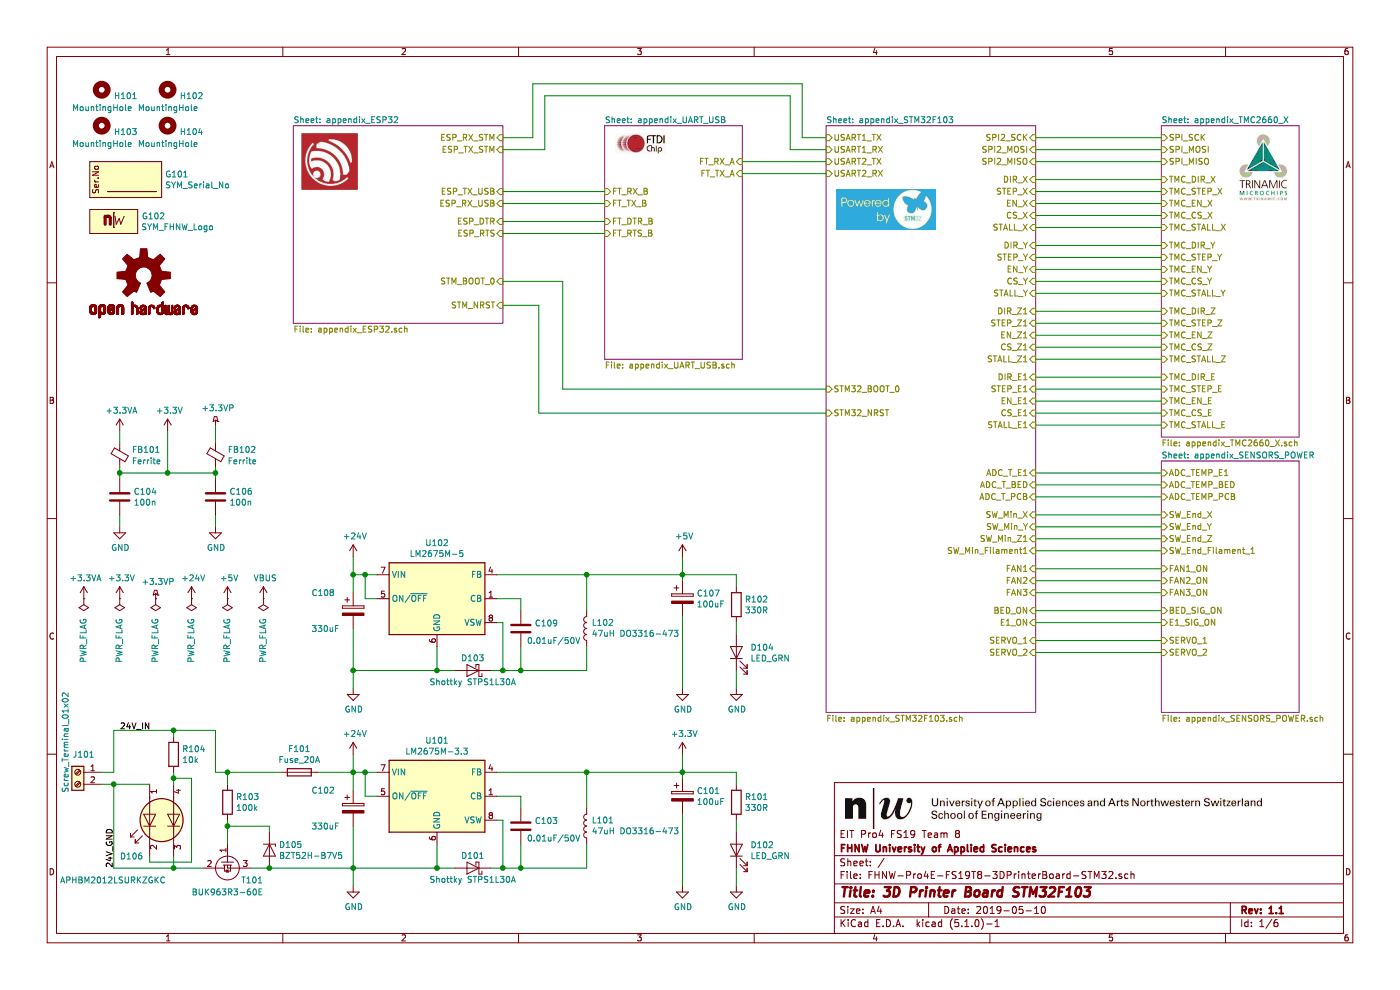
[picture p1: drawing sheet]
EESchema Schematic File Version 4
LIBS:FHNW-Pro4E-FS19T8-3DPrinterBoard-STM32-cache
EELAYER 29 0
EELAYER END
$Descr A4 11693 8268
encoding utf-8
Sheet 1 6
Title "3D Printer Board STM32F103"
Date "2019-05-10"
Rev "1.1"
Comp "FHNW University of Applied Sciences"
Comment1 "EIT Pro4 FS19 Team 8"
Comment2 ""
Comment3 ""
Comment4 ""
$EndDescr
$Sheet
S 6900 1050 1750 4900
U 5CA3954A
F0 "appendix_STM32F103" 50
F1 "appendix_STM32F103.sch" 50
F2 "USART2_RX" I L 6900 1450 50 
F3 "USART2_TX" I L 6900 1350 50 
F4 "USART1_RX" I L 6900 1250 50 
F5 "USART1_TX" I L 6900 1150 50 
F6 "SPI2_SCK" I R 8650 1150 50 
F7 "SPI2_MOSI" I R 8650 1250 50 
F8 "SPI2_MISO" I R 8650 1350 50 
F9 "DIR_X" I R 8650 1500 50 
F10 "STEP_X" I R 8650 1600 50 
F11 "EN_X" I R 8650 1700 50 
F12 "CS_X" I R 8650 1800 50 
F13 "STALL_X" I R 8650 1900 50 
F14 "DIR_Y" I R 8650 2050 50 
F15 "STEP_Y" I R 8650 2150 50 
F16 "EN_Y" I R 8650 2250 50 
F17 "CS_Y" I R 8650 2350 50 
F18 "STALL_Y" I R 8650 2450 50 
F19 "DIR_Z1" I R 8650 2600 50 
F20 "STEP_Z1" I R 8650 2700 50 
F21 "EN_Z1" I R 8650 2800 50 
F22 "CS_Z1" I R 8650 2900 50 
F23 "STALL_Z1" I R 8650 3000 50 
F24 "DIR_E1" I R 8650 3150 50 
F25 "STEP_E1" I R 8650 3250 50 
F26 "EN_E1" I R 8650 3350 50 
F27 "CS_E1" I R 8650 3450 50 
F28 "STALL_E1" I R 8650 3550 50 
F29 "ADC_T_E1" I R 8650 3950 50 
F30 "ADC_T_BED" I R 8650 4050 50 
F31 "BED_ON" I R 8650 5100 50 
F32 "E1_ON" I R 8650 5200 50 
F33 "FAN1" I R 8650 4750 50 
F34 "FAN2" I R 8650 4850 50 
F35 "FAN3" I R 8650 4950 50 
F36 "ADC_T_PCB" I R 8650 4150 50 
F37 "SW_Min_X" I R 8650 4300 50 
F38 "SW_Min_Y" I R 8650 4400 50 
F39 "SW_Min_Z1" I R 8650 4500 50 
F40 "SW_Min_Filament1" I R 8650 4600 50 
F41 "STM32_BOOT_0" I L 6900 3250 50 
F42 "STM32_NRST" I L 6900 3450 50 
F43 "SERVO_1" I R 8650 5350 50 
F44 "SERVO_2" I R 8650 5450 50 
$EndSheet
$Sheet
S 2450 1050 1750 1650
U 5CA395A8
F0 "appendix_ESP32" 50
F1 "appendix_ESP32.sch" 50
F2 "ESP_TX_STM" I R 4200 1250 50 
F3 "ESP_RX_STM" I R 4200 1150 50 
F4 "ESP_DTR" I R 4200 1850 50 
F5 "ESP_RTS" I R 4200 1950 50 
F6 "ESP_RX_USB" I R 4200 1700 50 
F7 "ESP_TX_USB" I R 4200 1600 50 
F8 "STM_BOOT_0" I R 4200 2350 50 
F9 "STM_NRST" I R 4200 2550 50 
$EndSheet
$Sheet
S 9700 1050 1150 2600
U 5CA3FF44
F0 "appendix_TMC2660_X" 50
F1 "appendix_TMC2660_X.sch" 50
F2 "SPI_MISO" I L 9700 1350 50 
F3 "SPI_MOSI" I L 9700 1250 50 
F4 "SPI_SCK" I L 9700 1150 50 
F5 "TMC_DIR_X" I L 9700 1500 50 
F6 "TMC_STEP_X" I L 9700 1600 50 
F7 "TMC_EN_X" I L 9700 1700 50 
F8 "TMC_CS_X" I L 9700 1800 50 
F9 "TMC_STALL_X" I L 9700 1900 50 
F10 "TMC_DIR_Y" I L 9700 2050 50 
F11 "TMC_STEP_Y" I L 9700 2150 50 
F12 "TMC_EN_Y" I L 9700 2250 50 
F13 "TMC_CS_Y" I L 9700 2350 50 
F14 "TMC_STALL_Y" I L 9700 2450 50 
F15 "TMC_DIR_Z" I L 9700 2600 50 
F16 "TMC_STEP_Z" I L 9700 2700 50 
F17 "TMC_EN_Z" I L 9700 2800 50 
F18 "TMC_CS_Z" I L 9700 2900 50 
F19 "TMC_STALL_Z" I L 9700 3000 50 
F20 "TMC_DIR_E" I L 9700 3150 50 
F21 "TMC_STEP_E" I L 9700 3250 50 
F22 "TMC_EN_E" I L 9700 3350 50 
F23 "TMC_CS_E" I L 9700 3450 50 
F24 "TMC_STALL_E" I L 9700 3550 50 
$EndSheet
Wire Wire Line
	3800 7250 3650 7250
$Comp
L Device:D_Schottky D101
U 1 1
P 3950 7250
F 0 "D101" H 3950 7150 50  0000 C CNN
F 1 "Shottky STPS1L30A" H 3950 7350 50  0000 C CNN
F 2 "Diodes_SMD:D_SMB" H 3950 7250 50  0001 C CNN
F 3 "~" H 3950 7250 50  0001 C CNN
	1    3950 7250
	-1   0    0    1   
$EndComp
$Comp
L power:+3.3V #PWR0101
U 1 1
P 5700 6300
F 0 "#PWR0101" H 5700 6150 50  0001 C CNN
F 1 "+3.3V" H 5715 6473 50  0000 C CNN
F 2 "" H 5700 6300 50  0001 C CNN
F 3 "" H 5700 6300 50  0001 C CNN
	1    5700 6300
	1    0    0    -1  
$EndComp
Wire Wire Line
	3650 7050 3650 7250
$Comp
L power:GND #PWR0102
U 1 1
P 5700 7400
F 0 "#PWR0102" H 5700 7150 50  0001 C CNN
F 1 "GND" H 5705 7227 50  0000 C CNN
F 2 "" H 5700 7400 50  0001 C CNN
F 3 "" H 5700 7400 50  0001 C CNN
	1    5700 7400
	1    0    0    -1  
$EndComp
$Comp
L power:GND #PWR0104
U 1 1
P 2950 7400
F 0 "#PWR0104" H 2950 7150 50  0001 C CNN
F 1 "GND" H 2955 7227 50  0000 C CNN
F 2 "" H 2950 7400 50  0001 C CNN
F 3 "" H 2950 7400 50  0001 C CNN
	1    2950 7400
	1    0    0    -1  
$EndComp
$Comp
L Device:CP C101
U 1 1
P 5700 6650
F 0 "C101" H 5818 6696 50  0000 L CNN
F 1 "100uF" H 5818 6605 50  0000 L CNN
F 2 "Capacitors_SMD:C_1812" H 5738 6500 50  0001 C CNN
F 3 "~" H 5700 6650 50  0001 C CNN
	1    5700 6650
	1    0    0    -1  
$EndComp
$Comp
L Device:L L101
U 1 1
P 4900 6900
F 0 "L101" H 4859 6854 50  0000 R CNN
F 1 "47uH DO3316-473" H 4859 6945 50  0000 R CNN
F 2 "Inductors_SMD:L_Fastron_PISN_Handsoldering" H 4900 6900 50  0001 C CNN
F 3 "~" H 4900 6900 50  0001 C CNN
	1    4900 6900
	-1   0    0    1   
$EndComp
$Comp
L Device:CP C102
U 1 1
P 2950 6750
F 0 "C102" H 2600 6900 50  0000 L CNN
F 1 "330uF" H 2600 6600 50  0000 L CNN
F 2 "Capacitors_SMD:C_1812" H 2988 6600 50  0001 C CNN
F 3 "~" H 2950 6750 50  0001 C CNN
	1    2950 6750
	1    0    0    -1  
$EndComp
$Comp
L Device:C C103
U 1 1
P 4350 6900
F 0 "C103" H 4465 6946 50  0000 L CNN
F 1 "0.01uF/50V" H 4400 6800 50  0000 L CNN
F 2 "Capacitors_SMD:C_0603" H 4388 6750 50  0001 C CNN
F 3 "~" H 4350 6900 50  0001 C CNN
	1    4350 6900
	1    0    0    -1  
$EndComp
Wire Wire Line
	2950 6300 2950 6450
Wire Wire Line
	2950 6900 2950 7250
Wire Wire Line
	3150 6450 3050 6450
Connection ~ 2950 6450
Wire Wire Line
	2950 6450 2950 6600
Connection ~ 3650 7250
Connection ~ 2950 7250
Wire Wire Line
	2950 7250 2950 7400
Wire Wire Line
	4100 7250 4200 7250
Wire Wire Line
	4150 6850 4200 6850
Wire Wire Line
	4200 6850 4200 7250
Connection ~ 4200 7250
Wire Wire Line
	4200 7250 4350 7250
Wire Wire Line
	4350 6750 4350 6650
Wire Wire Line
	4350 6650 4150 6650
Wire Wire Line
	4350 7050 4350 7250
Connection ~ 4350 7250
Wire Wire Line
	4350 7250 4900 7250
Wire Wire Line
	4900 7050 4900 7250
Wire Wire Line
	4900 6750 4900 6450
Wire Wire Line
	4900 6450 4150 6450
Wire Wire Line
	5700 6500 5700 6450
Wire Wire Line
	4900 6450 5700 6450
Connection ~ 4900 6450
Connection ~ 5700 6450
Wire Wire Line
	5700 6450 5700 6300
Wire Wire Line
	5700 6800 5700 7400
$Comp
L power:+24V #PWR?
U 1 1
P 2950 6300
AR Path="/5CA3FF44/5CD67EF2" Ref="#PWR?"  Part="1" 
AR Path="/5CD67EF2" Ref="#PWR0103"  Part="1" 
F 0 "#PWR0103" H 2950 6150 50  0001 C CNN
F 1 "+24V" H 2965 6473 50  0000 C CNN
F 2 "" H 2950 6300 50  0001 C CNN
F 3 "" H 2950 6300 50  0001 C CNN
	1    2950 6300
	1    0    0    -1  
$EndComp
$Comp
L Connector:Screw_Terminal_01x02 J101
U 1 1
P 650 6450
F 0 "J101" H 600 6600 50  0000 C CNN
F 1 "Screw_Terminal_01x02" V 750 6700 50  0000 C CNN
F 2 "Connectors_Terminal_Blocks:TerminalBlock_Altech_AK300-2_P5.00mm" H 650 6450 50  0001 C CNN
F 3 "~" H 650 6450 50  0001 C CNN
	1    650  6450
	-1   0    0    -1  
$EndComp
Wire Wire Line
	2650 6450 2950 6450
$Comp
L Regulator_Switching:LM2675M-3.3 U101
U 1 1
P 3650 6650
F 0 "U101" H 3650 7117 50  0000 C CNN
F 1 "LM2675M-3.3" H 3650 7026 50  0000 C CNN
F 2 "Package_SO:SOIC-8_3.9x4.9mm_P1.27mm" H 3700 6300 50  0001 L CIN
F 3 "http://www.ti.com/lit/ds/symlink/lm2675.pdf" H 3650 6650 50  0001 C CNN
	1    3650 6650
	1    0    0    -1  
$EndComp
Wire Wire Line
	2950 7250 3650 7250
$Comp
L Device:R R101
U 1 1
P 6150 6700
F 0 "R101" H 6220 6746 50  0000 L CNN
F 1 "330R" H 6220 6655 50  0000 L CNN
F 2 "Resistors_SMD:R_0603" V 6080 6700 50  0001 C CNN
F 3 "~" H 6150 6700 50  0001 C CNN
	1    6150 6700
	1    0    0    -1  
$EndComp
$Comp
L Device:LED D102
U 1 1
P 6150 7100
F 0 "D102" V 6189 6983 50  0000 R CNN
F 1 "LED_GRN" V 6098 6983 50  0000 R CNN
F 2 "LED_SMD:LED_0805_2012Metric" H 6150 7100 50  0001 C CNN
F 3 "~" H 6150 7100 50  0001 C CNN
	1    6150 7100
	0    -1   -1   0   
$EndComp
Wire Wire Line
	5700 6450 6150 6450
$Comp
L power:GND #PWR0141
U 1 1
P 6150 7400
F 0 "#PWR0141" H 6150 7150 50  0001 C CNN
F 1 "GND" H 6155 7227 50  0000 C CNN
F 2 "" H 6150 7400 50  0001 C CNN
F 3 "" H 6150 7400 50  0001 C CNN
	1    6150 7400
	1    0    0    -1  
$EndComp
Wire Wire Line
	6150 6450 6150 6550
Wire Wire Line
	6150 6850 6150 6950
Wire Wire Line
	6150 7250 6150 7400
$Comp
L power:+3.3VP #PWR0121
U 1 1
P 1800 3550
F 0 "#PWR0121" H 1950 3500 50  0001 C CNN
F 1 "+3.3VP" H 1820 3693 50  0000 C CNN
F 2 "" H 1800 3550 50  0001 C CNN
F 3 "" H 1800 3550 50  0001 C CNN
	1    1800 3550
	1    0    0    -1  
$EndComp
$Comp
L power:+3.3V #PWR0124
U 1 1
P 1400 3600
F 0 "#PWR0124" H 1400 3450 50  0001 C CNN
F 1 "+3.3V" H 1415 3773 50  0000 C CNN
F 2 "" H 1400 3600 50  0001 C CNN
F 3 "" H 1400 3600 50  0001 C CNN
	1    1400 3600
	1    0    0    -1  
$EndComp
$Comp
L power:+3.3VA #PWR0122
U 1 1
P 1000 3600
F 0 "#PWR0122" H 1000 3450 50  0001 C CNN
F 1 "+3.3VA" H 1015 3773 50  0000 C CNN
F 2 "" H 1000 3600 50  0001 C CNN
F 3 "" H 1000 3600 50  0001 C CNN
	1    1000 3600
	1    0    0    -1  
$EndComp
$Comp
L Device:Ferrite_Bead_Small FB?
U 1 1
P 1000 3800
AR Path="/5CA3954A/5CC0148F" Ref="FB?"  Part="1" 
AR Path="/5CC0148F" Ref="FB101"  Part="1" 
F 0 "FB101" H 1100 3846 50  0000 L CNN
F 1 "Ferrite" H 1100 3750 50  0000 L CNN
F 2 "Resistors_SMD:R_0805_HandSoldering" V 930 3800 50  0001 C CNN
F 3 "~" H 1000 3800 50  0001 C CNN
	1    1000 3800
	1    0    0    -1  
$EndComp
$Comp
L power:GND #PWR0125
U 1 1
P 1000 4400
F 0 "#PWR0125" H 1000 4150 50  0001 C CNN
F 1 "GND" H 1005 4227 50  0000 C CNN
F 2 "" H 1000 4400 50  0001 C CNN
F 3 "" H 1000 4400 50  0001 C CNN
	1    1000 4400
	1    0    0    -1  
$EndComp
Wire Wire Line
	1000 4400 1000 4300
Wire Wire Line
	1400 3950 1000 3950
Connection ~ 1400 3950
Wire Wire Line
	1000 3950 1000 4000
$Comp
L Device:Ferrite_Bead_Small FB?
U 1 1
P 1800 3800
AR Path="/5CA3954A/5CC0728E" Ref="FB?"  Part="1" 
AR Path="/5CC0728E" Ref="FB102"  Part="1" 
F 0 "FB102" H 1900 3846 50  0000 L CNN
F 1 "Ferrite" H 1900 3750 50  0000 L CNN
F 2 "Resistors_SMD:R_0805_HandSoldering" V 1730 3800 50  0001 C CNN
F 3 "~" H 1800 3800 50  0001 C CNN
	1    1800 3800
	1    0    0    -1  
$EndComp
Wire Wire Line
	1800 3700 1800 3550
Wire Wire Line
	1800 3900 1800 3950
Wire Wire Line
	1800 3950 1400 3950
$Comp
L Device:C C106
U 1 1
P 1800 4150
F 0 "C106" H 1915 4196 50  0000 L CNN
F 1 "100n" H 1915 4105 50  0000 L CNN
F 2 "Capacitors_SMD:C_0603" H 1838 4000 50  0001 C CNN
F 3 "~" H 1800 4150 50  0001 C CNN
	1    1800 4150
	1    0    0    -1  
$EndComp
$Comp
L power:GND #PWR0127
U 1 1
P 1800 4400
F 0 "#PWR0127" H 1800 4150 50  0001 C CNN
F 1 "GND" H 1805 4227 50  0000 C CNN
F 2 "" H 1800 4400 50  0001 C CNN
F 3 "" H 1800 4400 50  0001 C CNN
	1    1800 4400
	1    0    0    -1  
$EndComp
Wire Wire Line
	1800 4400 1800 4300
Wire Wire Line
	1800 4000 1800 3950
Connection ~ 1800 3950
Wire Wire Line
	1000 3700 1000 3600
Wire Wire Line
	1000 3900 1000 3950
Connection ~ 1000 3950
Wire Wire Line
	1400 3600 1400 3950
$Comp
L Device:C C104
U 1 1
P 1000 4150
F 0 "C104" H 1115 4196 50  0000 L CNN
F 1 "100n" H 1115 4105 50  0000 L CNN
F 2 "Capacitors_SMD:C_0603" H 1038 4000 50  0001 C CNN
F 3 "~" H 1000 4150 50  0001 C CNN
	1    1000 4150
	1    0    0    -1  
$EndComp
Wire Wire Line
	3800 5600 3650 5600
$Comp
L Device:D_Schottky D103
U 1 1
P 3950 5600
F 0 "D103" H 3950 5500 50  0000 C CNN
F 1 "Shottky STPS1L30A" H 3950 5700 50  0000 C CNN
F 2 "Diodes_SMD:D_SMB" H 3950 5600 50  0001 C CNN
F 3 "~" H 3950 5600 50  0001 C CNN
	1    3950 5600
	-1   0    0    1   
$EndComp
Wire Wire Line
	3650 5400 3650 5600
$Comp
L power:GND #PWR0159
U 1 1
P 5700 5750
F 0 "#PWR0159" H 5700 5500 50  0001 C CNN
F 1 "GND" H 5705 5577 50  0000 C CNN
F 2 "" H 5700 5750 50  0001 C CNN
F 3 "" H 5700 5750 50  0001 C CNN
	1    5700 5750
	1    0    0    -1  
$EndComp
$Comp
L power:GND #PWR0145
U 1 1
P 2950 5750
F 0 "#PWR0145" H 2950 5500 50  0001 C CNN
F 1 "GND" H 2955 5577 50  0000 C CNN
F 2 "" H 2950 5750 50  0001 C CNN
F 3 "" H 2950 5750 50  0001 C CNN
	1    2950 5750
	1    0    0    -1  
$EndComp
$Comp
L Device:CP C107
U 1 1
P 5700 5000
F 0 "C107" H 5818 5046 50  0000 L CNN
F 1 "100uF" H 5818 4955 50  0000 L CNN
F 2 "Capacitors_SMD:C_1812" H 5738 4850 50  0001 C CNN
F 3 "~" H 5700 5000 50  0001 C CNN
	1    5700 5000
	1    0    0    -1  
$EndComp
$Comp
L Device:L L102
U 1 1
P 4900 5250
F 0 "L102" H 4859 5204 50  0000 R CNN
F 1 "47uH DO3316-473" H 4859 5295 50  0000 R CNN
F 2 "Inductors_SMD:L_Fastron_PISN_Handsoldering" H 4900 5250 50  0001 C CNN
F 3 "~" H 4900 5250 50  0001 C CNN
	1    4900 5250
	-1   0    0    1   
$EndComp
$Comp
L Device:CP C108
U 1 1
P 2950 5100
F 0 "C108" H 2600 5250 50  0000 L CNN
F 1 "330uF" H 2600 4950 50  0000 L CNN
F 2 "Capacitors_SMD:C_1812" H 2988 4950 50  0001 C CNN
F 3 "~" H 2950 5100 50  0001 C CNN
	1    2950 5100
	1    0    0    -1  
$EndComp
$Comp
L Device:C C109
U 1 1
P 4350 5250
F 0 "C109" H 4465 5296 50  0000 L CNN
F 1 "0.01uF/50V" H 4400 5150 50  0000 L CNN
F 2 "Capacitors_SMD:C_0603" H 4388 5100 50  0001 C CNN
F 3 "~" H 4350 5250 50  0001 C CNN
	1    4350 5250
	1    0    0    -1  
$EndComp
Wire Wire Line
	2950 4650 2950 4800
Wire Wire Line
	2950 5250 2950 5600
Wire Wire Line
	3150 4800 3050 4800
Connection ~ 2950 4800
Wire Wire Line
	2950 4800 2950 4950
Connection ~ 3650 5600
Connection ~ 2950 5600
Wire Wire Line
	2950 5600 2950 5750
Wire Wire Line
	4100 5600 4200 5600
Wire Wire Line
	4150 5200 4200 5200
Wire Wire Line
	4200 5200 4200 5600
Connection ~ 4200 5600
Wire Wire Line
	4200 5600 4350 5600
Wire Wire Line
	4350 5100 4350 5000
Wire Wire Line
	4350 5000 4150 5000
Wire Wire Line
	4350 5400 4350 5600
Connection ~ 4350 5600
Wire Wire Line
	4350 5600 4900 5600
Wire Wire Line
	4900 5400 4900 5600
Wire Wire Line
	4900 5100 4900 4800
Wire Wire Line
	4900 4800 4150 4800
Wire Wire Line
	5700 4850 5700 4800
Wire Wire Line
	4900 4800 5700 4800
Connection ~ 4900 4800
Connection ~ 5700 4800
Wire Wire Line
	5700 4800 5700 4650
Wire Wire Line
	5700 5150 5700 5750
$Comp
L power:+24V #PWR?
U 1 1
P 2950 4650
AR Path="/5CA3FF44/5CC3F9D1" Ref="#PWR?"  Part="1" 
AR Path="/5CC3F9D1" Ref="#PWR0132"  Part="1" 
F 0 "#PWR0132" H 2950 4500 50  0001 C CNN
F 1 "+24V" H 2965 4823 50  0000 C CNN
F 2 "" H 2950 4650 50  0001 C CNN
F 3 "" H 2950 4650 50  0001 C CNN
	1    2950 4650
	1    0    0    -1  
$EndComp
Wire Wire Line
	2950 5600 3650 5600
$Comp
L Regulator_Switching:LM2675M-5 U102
U 1 1
P 3650 5000
F 0 "U102" H 3650 5467 50  0000 C CNN
F 1 "LM2675M-5" H 3650 5376 50  0000 C CNN
F 2 "Package_SO:SOIC-8_3.9x4.9mm_P1.27mm" H 3700 4650 50  0001 L CIN
F 3 "http://www.ti.com/lit/ds/symlink/lm2675.pdf" H 3650 5000 50  0001 C CNN
	1    3650 5000
	1    0    0    -1  
$EndComp
Wire Wire Line
	3150 5000 3050 5000
Wire Wire Line
	3050 5000 3050 4800
Connection ~ 3050 4800
Wire Wire Line
	3050 4800 2950 4800
Wire Wire Line
	3150 6650 3050 6650
Wire Wire Line
	3050 6650 3050 6450
Connection ~ 3050 6450
Wire Wire Line
	3050 6450 2950 6450
$Comp
L power:+5V #PWR01
U 1 1
P 5700 4650
F 0 "#PWR01" H 5700 4500 50  0001 C CNN
F 1 "+5V" H 5715 4823 50  0000 C CNN
F 2 "" H 5700 4650 50  0001 C CNN
F 3 "" H 5700 4650 50  0001 C CNN
	1    5700 4650
	1    0    0    -1  
$EndComp
$Comp
L Device:R R102
U 1 1
P 6150 5050
F 0 "R102" H 6220 5096 50  0000 L CNN
F 1 "330R" H 6220 5005 50  0000 L CNN
F 2 "Resistors_SMD:R_0603" V 6080 5050 50  0001 C CNN
F 3 "~" H 6150 5050 50  0001 C CNN
	1    6150 5050
	1    0    0    -1  
$EndComp
$Comp
L Device:LED D104
U 1 1
P 6150 5450
F 0 "D104" V 6189 5333 50  0000 R CNN
F 1 "LED_GRN" V 6098 5333 50  0000 R CNN
F 2 "LED_SMD:LED_0805_2012Metric" H 6150 5450 50  0001 C CNN
F 3 "~" H 6150 5450 50  0001 C CNN
	1    6150 5450
	0    -1   -1   0   
$EndComp
Wire Wire Line
	5700 4800 6150 4800
$Comp
L power:GND #PWR0157
U 1 1
P 6150 5750
F 0 "#PWR0157" H 6150 5500 50  0001 C CNN
F 1 "GND" H 6155 5577 50  0000 C CNN
F 2 "" H 6150 5750 50  0001 C CNN
F 3 "" H 6150 5750 50  0001 C CNN
	1    6150 5750
	1    0    0    -1  
$EndComp
Wire Wire Line
	6150 4800 6150 4900
Wire Wire Line
	6150 5200 6150 5300
Wire Wire Line
	6150 5600 6150 5750
$Sheet
S 5050 1050 1150 1950
U 5CA3CC17
F0 "appendix_UART_USB" 50
F1 "appendix_UART_USB.sch" 50
F2 "FT_RX_B" I L 5050 1600 50 
F3 "FT_TX_B" I L 5050 1700 50 
F4 "FT_RX_A" I R 6200 1350 50 
F5 "FT_TX_A" I R 6200 1450 50 
F6 "FT_DTR_B" I L 5050 1850 50 
F7 "FT_RTS_B" I L 5050 1950 50 
$EndSheet
Wire Wire Line
	5050 1600 4200 1600
Wire Wire Line
	4200 1700 5050 1700
Wire Wire Line
	4200 1150 4450 1150
Wire Wire Line
	4450 1150 4450 700 
Wire Wire Line
	4450 700  6700 700 
Wire Wire Line
	6700 700  6700 1150
Wire Wire Line
	6700 1150 6900 1150
Wire Wire Line
	4200 1250 4550 1250
Wire Wire Line
	4550 1250 4550 800 
Wire Wire Line
	4550 800  6600 800 
Wire Wire Line
	6600 800  6600 1250
Wire Wire Line
	6600 1250 6900 1250
Wire Wire Line
	6200 1350 6900 1350
Wire Wire Line
	6200 1450 6900 1450
Wire Wire Line
	9700 1150 8650 1150
Wire Wire Line
	8650 1250 9700 1250
Wire Wire Line
	9700 1350 8650 1350
Wire Wire Line
	9700 1500 8650 1500
Wire Wire Line
	9700 1600 8650 1600
Wire Wire Line
	9700 1700 8650 1700
Wire Wire Line
	9700 1800 8650 1800
Wire Wire Line
	9700 1900 8650 1900
Wire Wire Line
	9700 2050 8650 2050
Wire Wire Line
	9700 2150 8650 2150
Wire Wire Line
	9700 2250 8650 2250
Wire Wire Line
	9700 2350 8650 2350
Wire Wire Line
	9700 2450 8650 2450
Wire Wire Line
	9700 2600 8650 2600
Wire Wire Line
	9700 2700 8650 2700
Wire Wire Line
	9700 2800 8650 2800
Wire Wire Line
	9700 2900 8650 2900
Wire Wire Line
	9700 3000 8650 3000
Wire Wire Line
	9700 3150 8650 3150
Wire Wire Line
	9700 3250 8650 3250
Wire Wire Line
	9700 3350 8650 3350
Wire Wire Line
	9700 3450 8650 3450
Wire Wire Line
	9700 3550 8650 3550
Wire Wire Line
	9700 4300 8650 4300
Wire Wire Line
	9700 4400 8650 4400
Wire Wire Line
	9700 4500 8650 4500
Wire Wire Line
	9700 4600 8650 4600
Wire Wire Line
	9700 3950 8650 3950
Wire Wire Line
	9700 4050 8650 4050
Wire Wire Line
	9700 4150 8650 4150
Wire Wire Line
	9700 4750 8650 4750
Wire Wire Line
	9700 4850 8650 4850
Wire Wire Line
	9700 4950 8650 4950
$Comp
L Mechanical:MountingHole H101
U 1 1
P 850 750
F 0 "H101" H 950 700 50  0000 L CNN
F 1 "MountingHole" H 600 600 50  0000 L CNN
F 2 "Mounting_Holes:MountingHole_3.2mm_M3_Pad" H 850 750 50  0001 C CNN
F 3 "~" H 850 750 50  0001 C CNN
	1    850  750 
	1    0    0    -1  
$EndComp
$Comp
L Mechanical:MountingHole H102
U 1 1
P 1400 750
F 0 "H102" H 1500 700 50  0000 L CNN
F 1 "MountingHole" H 1150 600 50  0000 L CNN
F 2 "Mounting_Holes:MountingHole_3.2mm_M3_Pad" H 1400 750 50  0001 C CNN
F 3 "~" H 1400 750 50  0001 C CNN
	1    1400 750 
	1    0    0    -1  
$EndComp
$Comp
L Mechanical:MountingHole H103
U 1 1
P 850 1050
F 0 "H103" H 950 1000 50  0000 L CNN
F 1 "MountingHole" H 600 900 50  0000 L CNN
F 2 "Mounting_Holes:MountingHole_3.2mm_M3_Pad" H 850 1050 50  0001 C CNN
F 3 "~" H 850 1050 50  0001 C CNN
	1    850  1050
	1    0    0    -1  
$EndComp
$Comp
L Mechanical:MountingHole H104
U 1 1
P 1400 1050
F 0 "H104" H 1500 1000 50  0000 L CNN
F 1 "MountingHole" H 1150 900 50  0000 L CNN
F 2 "Mounting_Holes:MountingHole_3.2mm_M3_Pad" H 1400 1050 50  0001 C CNN
F 3 "~" H 1400 1050 50  0001 C CNN
	1    1400 1050
	1    0    0    -1  
$EndComp
$Comp
L FHNW-Pro4E-FS19T8-Library:BUK963R3-60E T?
U 1 1
P 1900 7250
AR Path="/5CA39F21/5CC929A8" Ref="T?"  Part="1" 
AR Path="/5CC929A8" Ref="T101"  Part="1" 
F 0 "T101" V 2000 6950 50  0000 L CNN
F 1 "BUK963R3-60E" V 2100 6950 50  0000 L CNN
F 2 "Package_TO_SOT_SMD:TO-263-2" H 2700 6850 50  0001 C CNN
F 3 "http://www.farnell.com/datasheets/2174111.pdf?_ga=2.163468607.22968134.1552994068-1575888051.1538557827" H 1900 6700 50  0001 C CNN
	1    1900 7250
	0    -1   1    0   
$EndComp
$Comp
L Device:R R103
U 1 1
P 1900 6700
F 0 "R103" H 1970 6746 50  0000 L CNN
F 1 "100k" H 1970 6655 50  0000 L CNN
F 2 "Resistors_SMD:R_0603" V 1830 6700 50  0001 C CNN
F 3 "~" H 1900 6700 50  0001 C CNN
	1    1900 6700
	1    0    0    -1  
$EndComp
Wire Wire Line
	2100 7250 2250 7250
Wire Wire Line
	1900 7050 1900 6900
Wire Wire Line
	2250 6900 1900 6900
Connection ~ 1900 6900
Wire Wire Line
	1900 6900 1900 6850
Wire Wire Line
	1900 6450 1900 6550
$Comp
L Device:D_Zener D105
U 1 1
P 2250 7100
F 0 "D105" V 2204 7179 50  0000 L CNN
F 1 "BZT52H-B7V5" V 2295 7179 50  0000 L CNN
F 2 "Diodes_SMD:D_SOD-123" H 2250 7100 50  0001 C CNN
F 3 "~" H 2250 7100 50  0001 C CNN
	1    2250 7100
	0    1    1    0   
$EndComp
Connection ~ 2250 7250
Wire Wire Line
	2250 7250 2950 7250
Wire Wire Line
	2250 6950 2250 6900
$Comp
L Device:Fuse F?
U 1 1
P 2500 6450
AR Path="/5CA39F21/5CE8417C" Ref="F?"  Part="1" 
AR Path="/5CE8417C" Ref="F101"  Part="1" 
F 0 "F101" V 2303 6450 50  0000 C CNN
F 1 "Fuse_20A" V 2394 6450 50  0000 C CNN
F 2 "Fuse:Fuseholder_Blade_ATO_Littelfuse_Pudenz_2_Pin" V 2430 6450 50  0001 C CNN
F 3 "~" H 2500 6450 50  0001 C CNN
	1    2500 6450
	0    1    1    0   
$EndComp
$Sheet
S 9700 3850 1150 2100
U 5CA39F21
F0 "appendix_SENSORS_POWER" 50
F1 "appendix_SENSORS_POWER.sch" 50
F2 "ADC_TEMP_E1" I L 9700 3950 50 
F3 "ADC_TEMP_BED" I L 9700 4050 50 
F4 "ADC_TEMP_PCB" I L 9700 4150 50 
F5 "SW_End_X" I L 9700 4300 50 
F6 "SW_End_Y" I L 9700 4400 50 
F7 "SW_End_Z" I L 9700 4500 50 
F8 "FAN1_ON" I L 9700 4750 50 
F9 "FAN2_ON" I L 9700 4850 50 
F10 "FAN3_ON" I L 9700 4950 50 
F11 "BED_SIG_ON" I L 9700 5100 50 
F12 "E1_SIG_ON" I L 9700 5200 50 
F13 "SW_End_Filament_1" I L 9700 4600 50 
F14 "SERVO_1" I L 9700 5350 50 
F15 "SERVO_2" I L 9700 5450 50 
$EndSheet
Wire Wire Line
	8650 5100 9700 5100
Wire Wire Line
	9700 5200 8650 5200
Text Label 950  7250 1    50   ~ 0
24V_GND
Text Label 1000 6100 0    50   ~ 0
24V_IN
$Comp
L Device:R R104
U 1 1
P 1450 6300
F 0 "R104" H 1520 6346 50  0000 L CNN
F 1 "10k" H 1520 6255 50  0000 L CNN
F 2 "Resistors_SMD:R_1206" V 1380 6300 50  0001 C CNN
F 3 "~" H 1450 6300 50  0001 C CNN
	1    1450 6300
	1    0    0    -1  
$EndComp
$Comp
L FHNW-Pro4E-FS19T8-Library:APHBM2012LSURKZGKC D106
U 1 1
P 1350 6850
F 0 "D106" V 1650 7200 50  0000 R CNN
F 1 "APHBM2012LSURKZGKC" V 1850 7700 50  0000 R CNN
F 2 "FHNW-Pro4E-FS19T8-Library:LED_Kingbright_SMD4_2.0x1.25" H 1380 6850 50  0001 C CNN
F 3 "~" H 1380 6850 50  0001 C CNN
	1    1350 6850
	0    -1   1    0   
$EndComp
Wire Wire Line
	950  7250 950  6550
Wire Wire Line
	950  6550 850  6550
Wire Wire Line
	950  7250 1450 7250
Wire Wire Line
	1450 7150 1450 7250
Connection ~ 1450 7250
Wire Wire Line
	1450 7250 1700 7250
Wire Wire Line
	950  6550 1250 6550
Connection ~ 950  6550
Wire Wire Line
	1250 7150 1250 7200
Wire Wire Line
	1250 7200 1600 7200
Wire Wire Line
	1600 7200 1600 6500
Wire Wire Line
	1600 6500 1450 6500
Wire Wire Line
	1450 6500 1450 6550
Wire Wire Line
	850  6450 950  6450
Wire Wire Line
	950  6450 950  6100
Wire Wire Line
	950  6100 1450 6100
Wire Wire Line
	1800 6100 1800 6450
Wire Wire Line
	1800 6450 1900 6450
Connection ~ 1900 6450
Wire Wire Line
	1450 6450 1450 6500
Connection ~ 1450 6500
Wire Wire Line
	1450 6150 1450 6100
Connection ~ 1450 6100
Wire Wire Line
	1450 6100 1800 6100
$Comp
L FHNW-Pro4E-FS19T8-Library:SYM_FHNW_Logo G102
U 1 1
P 950 1750
F 0 "G102" H 1178 1696 50  0000 L CNN
F 1 "SYM_FHNW_Logo" H 1178 1605 50  0000 L CNN
F 2 "FHNW-Pro4E-FS19T8-Library:Logo_FHNW_03x05mm" H 950 1750 50  0001 C CNN
F 3 "" H 950 1750 50  0001 C CNN
	1    950  1750
	1    0    0    -1  
$EndComp
$Comp
L FHNW-Pro4E-FS19T8-Library:SYM_Serial_No G101
U 1 1
P 1050 1350
F 0 "G101" H 1378 1246 50  0000 L CNN
F 1 "SYM_Serial_No" H 1378 1155 50  0000 L CNN
F 2 "FHNW-Pro4E-FS19T8-Library:Label_Serial_Number_6x20" H 1050 1350 50  0001 C CNN
F 3 "" H 1050 1350 50  0001 C CNN
	1    1050 1350
	1    0    0    -1  
$EndComp
$Comp
L SparkFun-Aesthetics:OSHW-LOGOM-COPPER LOGO101
U 1 1
P 1200 2300
F 0 "LOGO101" H 1200 2550 45  0001 C CNN
F 1 "OSHW-LOGOM-COPPER" H 1200 1900 45  0001 C CNN
F 2 "Symbols:OSHW-Logo2_9.8x8mm_SilkScreen" H 1200 2600 20  0001 C CNN
F 3 "" H 1200 2300 50  0001 C CNN
F 4 "XXX-00000" H 1678 2235 60  0001 L CNN "Field4"
	1    1200 2300
	1    0    0    -1  
$EndComp
Wire Wire Line
	1900 6450 2350 6450
Wire Wire Line
	9700 5350 8650 5350
Wire Wire Line
	9700 5450 8650 5450
Wire Wire Line
	5050 1850 4200 1850
Wire Wire Line
	4200 1950 5050 1950
Wire Wire Line
	6900 3250 4700 3250
Wire Wire Line
	4700 3250 4700 2350
Wire Wire Line
	4700 2350 4200 2350
Wire Wire Line
	6900 3450 4500 3450
Wire Wire Line
	4500 3450 4500 2550
Wire Wire Line
	4500 2550 4200 2550
$Comp
L power:PWR_FLAG #FLG0101
U 1 1
P 700 5000
F 0 "#FLG0101" H 700 5075 50  0001 C CNN
F 1 "PWR_FLAG" V 700 5350 50  0000 C CNN
F 2 "" H 700 5000 50  0001 C CNN
F 3 "~" H 700 5000 50  0001 C CNN
	1    700  5000
	-1   0    0    1   
$EndComp
$Comp
L power:+3.3VA #PWR0126
U 1 1
P 700 5000
F 0 "#PWR0126" H 700 4850 50  0001 C CNN
F 1 "+3.3VA" H 715 5173 50  0000 C CNN
F 2 "" H 700 5000 50  0001 C CNN
F 3 "" H 700 5000 50  0001 C CNN
	1    700  5000
	1    0    0    -1  
$EndComp
$Comp
L power:PWR_FLAG #FLG0102
U 1 1
P 1000 5000
F 0 "#FLG0102" H 1000 5075 50  0001 C CNN
F 1 "PWR_FLAG" V 1000 5350 50  0000 C CNN
F 2 "" H 1000 5000 50  0001 C CNN
F 3 "~" H 1000 5000 50  0001 C CNN
	1    1000 5000
	-1   0    0    1   
$EndComp
$Comp
L power:+3.3V #PWR0237
U 1 1
P 1000 5000
F 0 "#PWR0237" H 1000 4850 50  0001 C CNN
F 1 "+3.3V" H 1015 5173 50  0000 C CNN
F 2 "" H 1000 5000 50  0001 C CNN
F 3 "" H 1000 5000 50  0001 C CNN
	1    1000 5000
	1    0    0    -1  
$EndComp
$Comp
L power:+3.3VP #PWR0246
U 1 1
P 1300 5000
F 0 "#PWR0246" H 1450 4950 50  0001 C CNN
F 1 "+3.3VP" H 1320 5143 50  0000 C CNN
F 2 "" H 1300 5000 50  0001 C CNN
F 3 "" H 1300 5000 50  0001 C CNN
	1    1300 5000
	1    0    0    -1  
$EndComp
$Comp
L power:PWR_FLAG #FLG0103
U 1 1
P 1300 5000
F 0 "#FLG0103" H 1300 5075 50  0001 C CNN
F 1 "PWR_FLAG" V 1300 5350 50  0000 C CNN
F 2 "" H 1300 5000 50  0001 C CNN
F 3 "~" H 1300 5000 50  0001 C CNN
	1    1300 5000
	-1   0    0    1   
$EndComp
$Comp
L power:+24V #PWR?
U 1 1
P 1600 5000
AR Path="/5CA3FF44/5E69ACDE" Ref="#PWR?"  Part="1" 
AR Path="/5E69ACDE" Ref="#PWR0251"  Part="1" 
F 0 "#PWR0251" H 1600 4850 50  0001 C CNN
F 1 "+24V" H 1615 5173 50  0000 C CNN
F 2 "" H 1600 5000 50  0001 C CNN
F 3 "" H 1600 5000 50  0001 C CNN
	1    1600 5000
	1    0    0    -1  
$EndComp
$Comp
L power:PWR_FLAG #FLG0104
U 1 1
P 1600 5000
F 0 "#FLG0104" H 1600 5075 50  0001 C CNN
F 1 "PWR_FLAG" V 1600 5350 50  0000 C CNN
F 2 "" H 1600 5000 50  0001 C CNN
F 3 "~" H 1600 5000 50  0001 C CNN
	1    1600 5000
	-1   0    0    1   
$EndComp
$Comp
L power:PWR_FLAG #FLG0105
U 1 1
P 1900 5000
F 0 "#FLG0105" H 1900 5075 50  0001 C CNN
F 1 "PWR_FLAG" V 1900 5350 50  0000 C CNN
F 2 "" H 1900 5000 50  0001 C CNN
F 3 "~" H 1900 5000 50  0001 C CNN
	1    1900 5000
	-1   0    0    1   
$EndComp
$Comp
L power:+5V #PWR0265
U 1 1
P 1900 5000
F 0 "#PWR0265" H 1900 4850 50  0001 C CNN
F 1 "+5V" H 1915 5173 50  0000 C CNN
F 2 "" H 1900 5000 50  0001 C CNN
F 3 "" H 1900 5000 50  0001 C CNN
	1    1900 5000
	1    0    0    -1  
$EndComp
$Comp
L power:VBUS #PWR?
U 1 1
P 2200 5000
AR Path="/5CA3CC17/5E6AB26A" Ref="#PWR?"  Part="1" 
AR Path="/5E6AB26A" Ref="#PWR0266"  Part="1" 
F 0 "#PWR0266" H 2200 4850 50  0001 C CNN
F 1 "VBUS" H 2215 5173 50  0000 C CNN
F 2 "" H 2200 5000 50  0001 C CNN
F 3 "" H 2200 5000 50  0001 C CNN
	1    2200 5000
	1    0    0    -1  
$EndComp
$Comp
L power:PWR_FLAG #FLG0106
U 1 1
P 2200 5000
F 0 "#FLG0106" H 2200 5075 50  0001 C CNN
F 1 "PWR_FLAG" V 2200 5350 50  0000 C CNN
F 2 "" H 2200 5000 50  0001 C CNN
F 3 "~" H 2200 5000 50  0001 C CNN
	1    2200 5000
	-1   0    0    1   
$EndComp
$EndSCHEMATC
